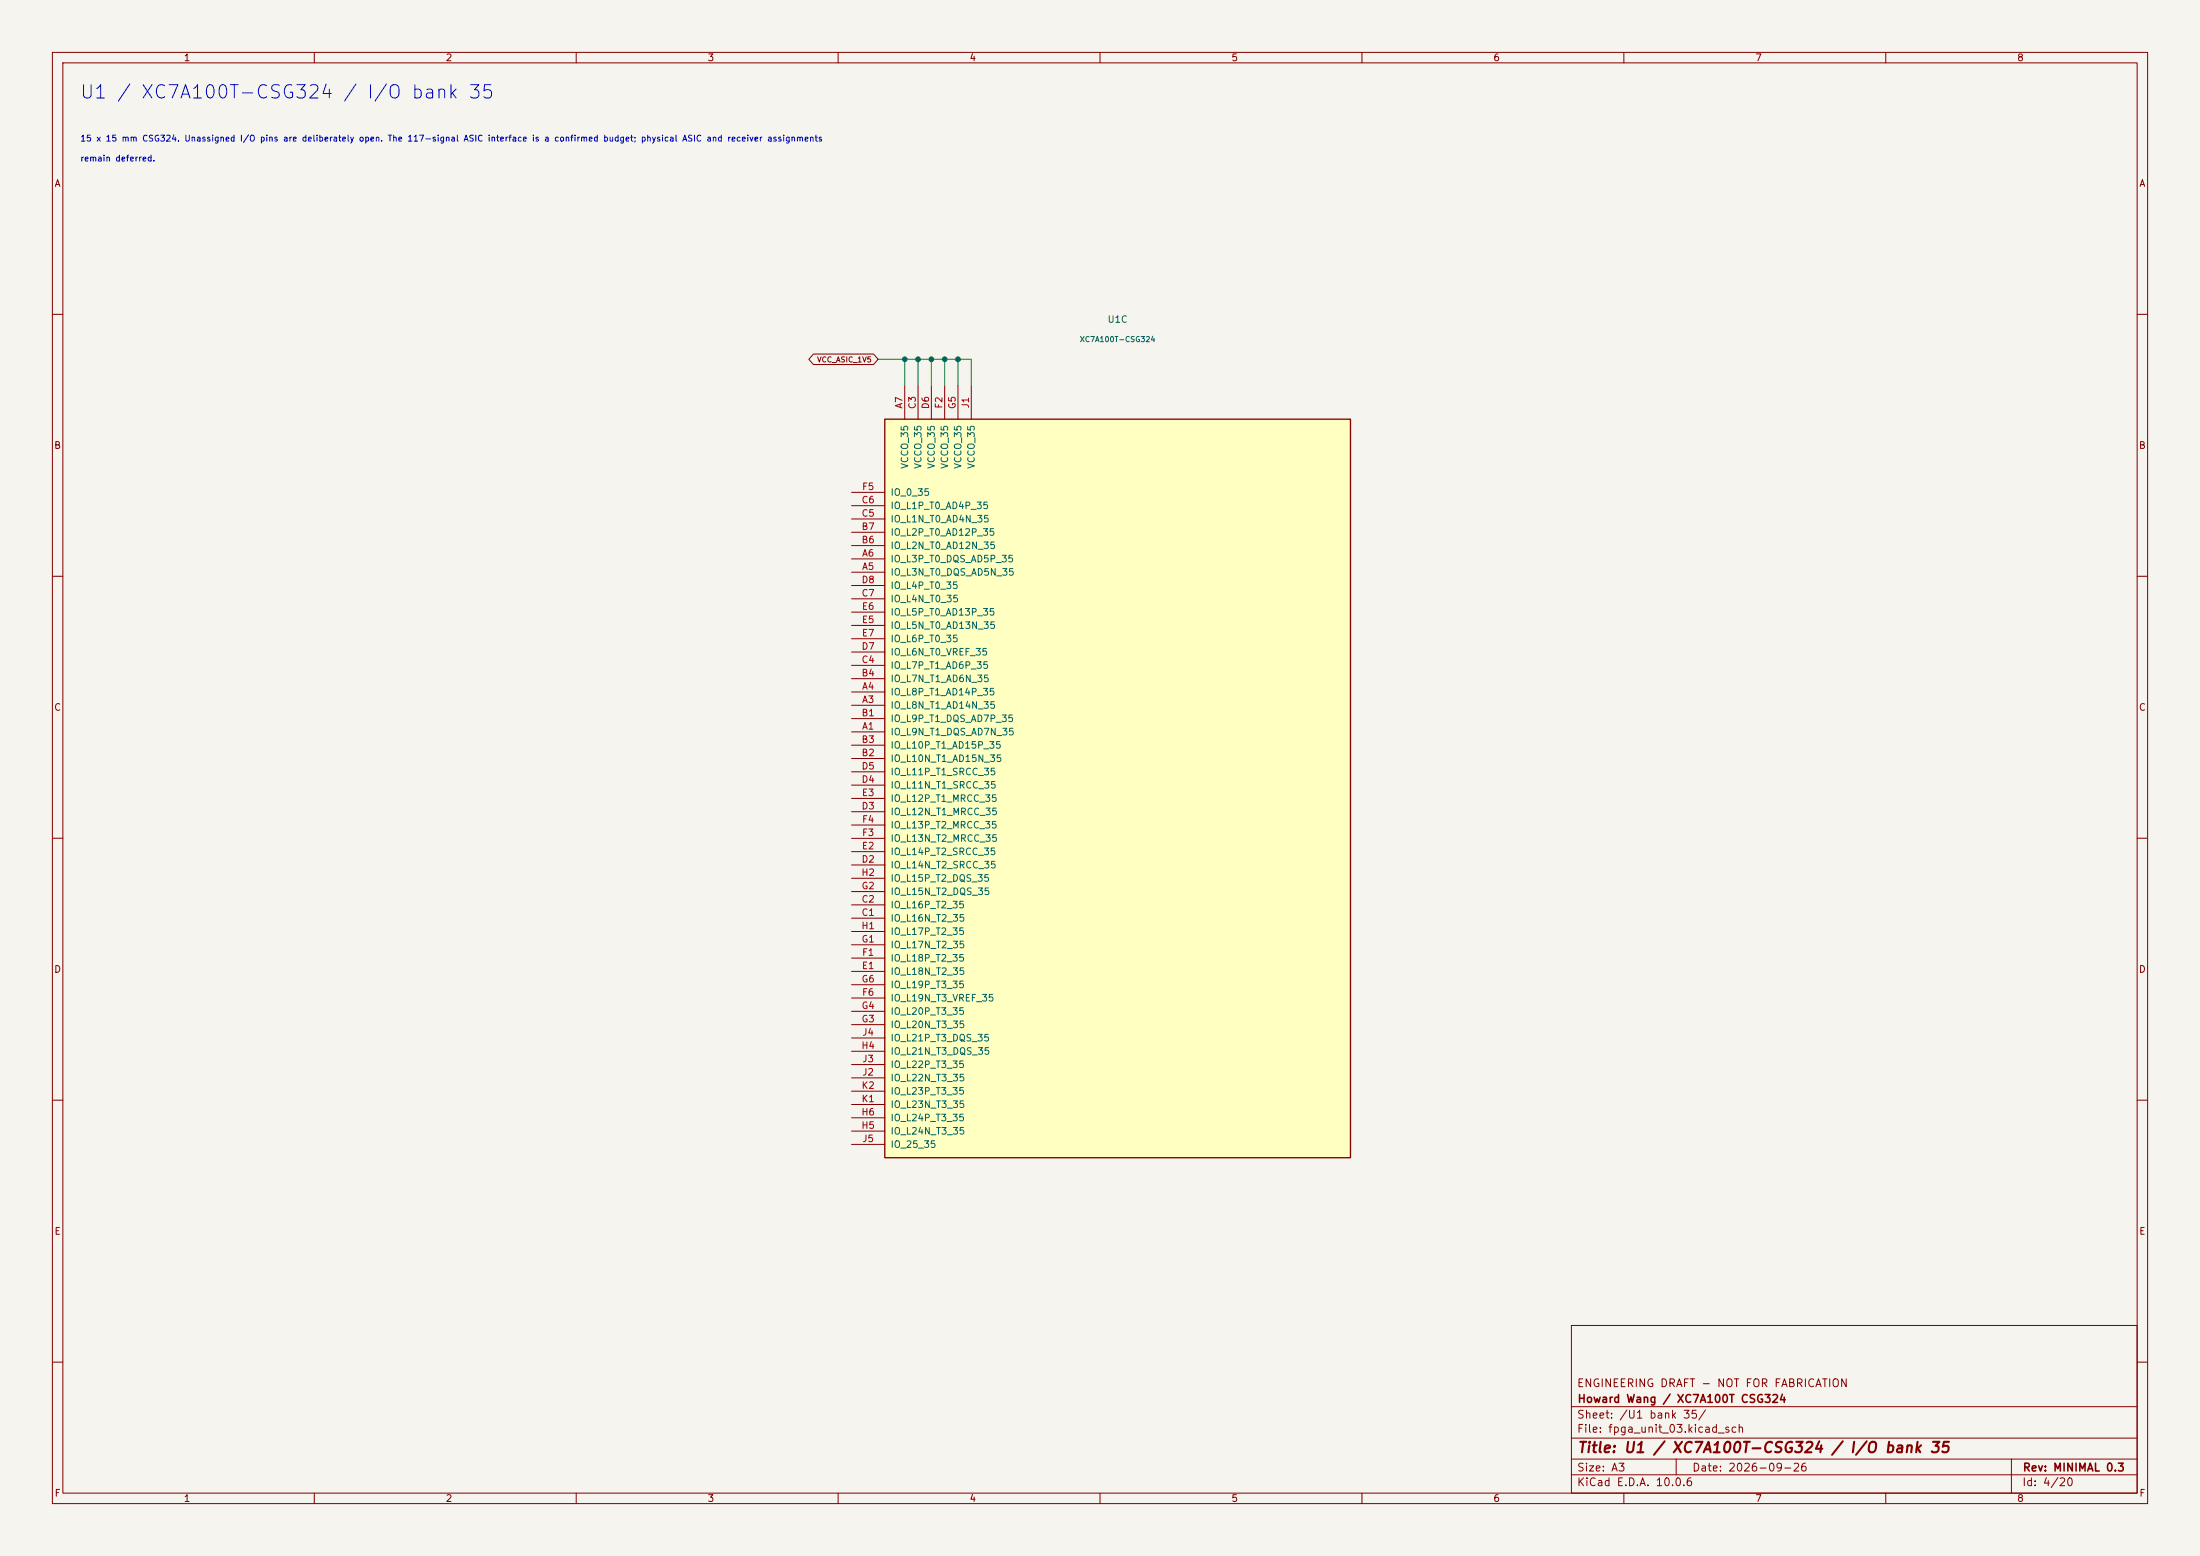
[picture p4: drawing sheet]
<svg xmlns="http://www.w3.org/2000/svg" width="420mm" height="297mm" viewBox="0 0 420 297" stroke-linecap="round" stroke-linejoin="round" font-family="sans-serif">
<path d="M0 0h420v297h-420z" fill="#f5f4ef" stroke="#f5f4ef" stroke-width=".19"/>
<g fill="none" stroke="#840000" stroke-width=".19">
<path d="M10 10h400v277h-400zM12 12h396v273h-396zM60 10v2M110 10v2M160 10v2M210 10v2M260 10v2M310 10v2M360 10v2M10 60h2M408 60h2M10 110h2"/>
<path d="M408 110h2M10 160h2M408 160h2M10 210h2M408 210h2M300 253h108v32h-108zM10 260h2M300 278.5h108M300 274.5h108M300 268.5h108M320 278.5v3M384 278.5v6.5"/>
<path d="M408 260h2M60 285v2M110 285v2M160 285v2M210 285v2M260 285v2M300 281.5h108M310 285v2M360 285v2"/>
</g>
<path d="M168.9 80h88.9v141h-88.9z" fill="#ffffc2"/>
<path d="M168.9 80h88.9v141h-88.9z" fill="none" stroke="#840000" stroke-width=".25"/>
<g fill="none" stroke="#840000" stroke-width=".19">
<path d="M155.3 67.6h11.5l.8 1-.8 1h-11.5l-.9-1zM172.7 73.7v6.3M175.3 73.7v6.3M177.8 73.7v6.3M180.3 73.7v6.3M182.9 73.7v6.3M185.4 73.7v6.3M162.6 99.1h6.3M162.6 96.5h6.3M162.6 94h6.3M162.6 109.2h6.3M162.6 106.7h6.3"/>
<path d="M162.6 104.1h6.3M162.6 101.6h6.3M162.6 114.3h6.3M162.6 111.8h6.3M162.6 119.4h6.3M162.6 116.8h6.3M162.6 139.7h6.3M162.6 134.6h6.3M162.6 132.1h6.3M162.6 137.2h6.3M162.6 129.5h6.3M162.6 127h6.3"/>
<path d="M162.6 124.5h6.3M162.6 121.9h6.3M162.6 144.8h6.3M162.6 142.2h6.3M162.6 154.9h6.3M162.6 149.9h6.3M162.6 147.3h6.3M162.6 152.4h6.3M162.6 157.5h6.3M162.6 175.3h6.3M162.6 172.7h6.3M162.6 165.1h6.3"/>
<path d="M162.6 162.6h6.3M162.6 160h6.3M162.6 170.2h6.3M162.6 177.8h6.3M162.6 167.6h6.3M162.6 185.4h6.3M162.6 182.9h6.3M162.6 190.5h6.3M162.6 180.3h6.3M162.6 195.6h6.3M162.6 193h6.3M162.6 188h6.3"/>
<path d="M162.6 198.1h6.3M162.6 200.7h6.3M162.6 215.9h6.3M162.6 213.4h6.3M162.6 205.7h6.3M162.6 203.2h6.3M162.6 218.4h6.3M162.6 210.8h6.3M162.6 208.3h6.3"/>
</g>
<path d="M167.6 68.6h17.8v5.1M172.7 68.6v5.1M175.3 68.6v5.1M177.8 68.6v5.1M180.3 68.6v5.1M182.9 68.6v5.1" fill="none" stroke="#009600" stroke-width=".19"/>
<g fill="#009600" stroke="#009600" stroke-width=".19">
<circle cx="182.9" cy="68.6" r=".46"/>
<circle cx="177.8" cy="68.6" r=".46"/>
<circle cx="180.3" cy="68.6" r=".46"/>
<circle cx="175.3" cy="68.6" r=".46"/>
<circle cx="172.7" cy="68.6" r=".46"/>
</g>
<text font-size="2.5" fill="#0000c2" x="15.1" y="19.5">U1 / XC7A100T-CSG324 / I/O bank 35</text>
<text font-size="2" fill="#840000" x="301" y="277.8">Title: U1 / XC7A100T-CSG324 / I/O bank 35</text>
<g font-size="1.5" fill="#840000">
<text x="300.9" y="265.1">ENGINEERING DRAFT - NOT FOR FABRICATION</text>
<text x="301" y="268.1">Howard Wang / XC7A100T CSG324</text>
<text x="300.9" y="273.8">File: fpga_unit_03.kicad_sch</text>
<text x="300.9" y="271.1">Sheet: /U1 bank 35/</text>
<text x="300.9" y="281.2">Size: A3</text>
<text x="322.9" y="281.2">Date: 2026-09-26</text>
<text x="386" y="281.2">Rev: MINIMAL 0.3</text>
<text x="300.9" y="284">KiCad E.D.A. 10.0.6</text>
<text x="385.9" y="284">Id: 4/20</text>
</g>
<g font-size="1.3" fill="#840000">
<text x="35" y="12">1</text>
<text x="85" y="12">2</text>
<text x="135" y="12">3</text>
<text x="185" y="12">4</text>
<text x="235" y="12">5</text>
<text x="285" y="12">6</text>
<text x="335" y="12">7</text>
<text x="385" y="12">8</text>
<text x="10.3" y="36">A</text>
<text x="408.3" y="36">A</text>
<text x="10.2" y="86">B</text>
<text x="408.2" y="86">B</text>
<text x="10.2" y="136">C</text>
<text x="408.2" y="136">C</text>
<text x="10.2" y="186">D</text>
<text x="408.2" y="186">D</text>
<text x="10.3" y="236">E</text>
<text x="408.3" y="236">E</text>
<text x="10.3" y="286">F</text>
<text x="35" y="287">1</text>
<text x="85" y="287">2</text>
<text x="135" y="287">3</text>
<text x="185" y="287">4</text>
<text x="235" y="287">5</text>
<text x="285" y="287">6</text>
<text x="335" y="287">7</text>
<text x="385" y="287">8</text>
<text x="408.3" y="286">F</text>
</g>
<g font-size="1.3" fill="#006464">
<text x="211.3" y="61.9">U1C</text>
<text x="173.7" y="89.6" transform="rotate(-90 173.7 89.6)">VCCO_35</text>
<text x="176.2" y="89.6" transform="rotate(-90 176.2 89.6)">VCCO_35</text>
<text x="178.8" y="89.6" transform="rotate(-90 178.8 89.6)">VCCO_35</text>
<text x="181.3" y="89.6" transform="rotate(-90 181.3 89.6)">VCCO_35</text>
<text x="183.8" y="89.6" transform="rotate(-90 183.8 89.6)">VCCO_35</text>
<text x="186.4" y="89.6" transform="rotate(-90 186.4 89.6)">VCCO_35</text>
<text x="169.9" y="94.9">IO_0_35</text>
<text x="169.9" y="100">IO_L1N_T0_AD4N_35</text>
<text x="169.9" y="97.5">IO_L1P_T0_AD4P_35</text>
<text x="169.9" y="107.6">IO_L3P_T0_DQS_AD5P_35</text>
<text x="169.9" y="105.1">IO_L2N_T0_AD12N_35</text>
<text x="169.9" y="102.6">IO_L2P_T0_AD12P_35</text>
<text x="169.9" y="110.2">IO_L3N_T0_DQS_AD5N_35</text>
<text x="169.9" y="112.7">IO_L4P_T0_35</text>
<text x="169.9" y="115.3">IO_L4N_T0_35</text>
<text x="169.9" y="117.8">IO_L5P_T0_AD13P_35</text>
<text x="169.9" y="125.4">IO_L6N_T0_VREF_35</text>
<text x="169.9" y="120.3">IO_L5N_T0_AD13N_35</text>
<text x="169.9" y="122.9">IO_L6P_T0_35</text>
<text x="169.9" y="130.5">IO_L7N_T1_AD6N_35</text>
<text x="169.9" y="128">IO_L7P_T1_AD6P_35</text>
<text x="169.9" y="135.6">IO_L8N_T1_AD14N_35</text>
<text x="169.9" y="133">IO_L8P_T1_AD14P_35</text>
<text x="169.9" y="140.7">IO_L9N_T1_DQS_AD7N_35</text>
<text x="169.9" y="138.1">IO_L9P_T1_DQS_AD7P_35</text>
<text x="169.9" y="143.2">IO_L10P_T1_AD15P_35</text>
<text x="169.9" y="145.7">IO_L10N_T1_AD15N_35</text>
<text x="169.9" y="148.3">IO_L11P_T1_SRCC_35</text>
<text x="169.9" y="155.9">IO_L12N_T1_MRCC_35</text>
<text x="169.9" y="150.8">IO_L11N_T1_SRCC_35</text>
<text x="169.9" y="153.4">IO_L12P_T1_MRCC_35</text>
<text x="169.9" y="161">IO_L13N_T2_MRCC_35</text>
<text x="169.9" y="158.4">IO_L13P_T2_MRCC_35</text>
<text x="169.9" y="166.1">IO_L14N_T2_SRCC_35</text>
<text x="169.9" y="163.5">IO_L14P_T2_SRCC_35</text>
<text x="169.9" y="173.7">IO_L16P_T2_35</text>
<text x="169.9" y="171.1">IO_L15N_T2_DQS_35</text>
<text x="169.9" y="168.6">IO_L15P_T2_DQS_35</text>
<text x="169.9" y="176.2">IO_L16N_T2_35</text>
<text x="169.9" y="178.8">IO_L17P_T2_35</text>
<text x="169.9" y="183.8">IO_L18P_T2_35</text>
<text x="169.9" y="181.3">IO_L17N_T2_35</text>
<text x="169.9" y="186.4">IO_L18N_T2_35</text>
<text x="169.9" y="191.5">IO_L19N_T3_VREF_35</text>
<text x="169.9" y="188.9">IO_L19P_T3_35</text>
<text x="169.9" y="196.5">IO_L20N_T3_35</text>
<text x="169.9" y="194">IO_L20P_T3_35</text>
<text x="169.9" y="201.6">IO_L21N_T3_DQS_35</text>
<text x="169.9" y="199.1">IO_L21P_T3_DQS_35</text>
<text x="169.9" y="206.7">IO_L22N_T3_35</text>
<text x="169.9" y="204.2">IO_L22P_T3_35</text>
<text x="169.9" y="209.2">IO_L23P_T3_35</text>
<text x="169.9" y="214.3">IO_L24P_T3_35</text>
<text x="169.9" y="211.8">IO_L23N_T3_35</text>
<text x="169.9" y="216.9">IO_L24N_T3_35</text>
<text x="169.9" y="219.4">IO_25_35</text>
</g>
<g font-size="1.3" fill="#a90000">
<text x="172.6" y="78.1" transform="rotate(-90 172.6 78.1)">A7</text>
<text x="175.1" y="78.2" transform="rotate(-90 175.1 78.2)">C3</text>
<text x="177.7" y="78.2" transform="rotate(-90 177.7 78.2)">D6</text>
<text x="180.2" y="78.1" transform="rotate(-90 180.2 78.1)">F2</text>
<text x="182.7" y="78.2" transform="rotate(-90 182.7 78.2)">G5</text>
<text x="185.3" y="78.1" transform="rotate(-90 185.3 78.1)">J1</text>
<text x="164.5" y="93.8">F5</text>
<text x="164.4" y="101.5">B7</text>
<text x="164.4" y="98.9">C5</text>
<text x="164.4" y="96.4">C6</text>
<text x="164.4" y="104">B6</text>
<text x="164.5" y="106.5">A6</text>
<text x="164.4" y="111.6">D8</text>
<text x="164.5" y="109.1">A5</text>
<text x="164.4" y="114.2">C7</text>
<text x="164.4" y="119.2">E5</text>
<text x="164.4" y="116.7">E6</text>
<text x="164.4" y="124.3">D7</text>
<text x="164.4" y="121.8">E7</text>
<text x="164.4" y="129.4">B4</text>
<text x="164.4" y="126.9">C4</text>
<text x="164.5" y="131.9">A4</text>
<text x="164.4" y="137">B1</text>
<text x="164.5" y="134.5">A3</text>
<text x="164.4" y="142.1">B3</text>
<text x="164.5" y="139.6">A1</text>
<text x="164.4" y="144.6">B2</text>
<text x="164.4" y="149.7">D4</text>
<text x="164.4" y="147.2">D5</text>
<text x="164.4" y="154.8">D3</text>
<text x="164.4" y="152.3">E3</text>
<text x="164.5" y="159.9">F3</text>
<text x="164.5" y="157.3">F4</text>
<text x="164.3" y="167.5">H2</text>
<text x="164.4" y="165">D2</text>
<text x="164.4" y="162.4">E2</text>
<text x="164.4" y="172.6">C2</text>
<text x="164.4" y="170">G2</text>
<text x="164.3" y="177.7">H1</text>
<text x="164.4" y="175.1">C1</text>
<text x="164.4" y="180.2">G1</text>
<text x="164.4" y="185.3">E1</text>
<text x="164.5" y="182.7">F1</text>
<text x="164.4" y="187.8">G6</text>
<text x="164.5" y="190.4">F6</text>
<text x="164.4" y="195.4">G3</text>
<text x="164.4" y="192.9">G4</text>
<text x="164.5" y="198">J4</text>
<text x="164.3" y="200.5">H4</text>
<text x="164.5" y="203.1">J3</text>
<text x="164.4" y="208.1">K2</text>
<text x="164.5" y="205.6">J2</text>
<text x="164.3" y="215.8">H5</text>
<text x="164.3" y="213.2">H6</text>
<text x="164.4" y="210.7">K1</text>
<text x="164.5" y="218.3">J5</text>
</g>
<g font-size="1.1" fill="#0000c2">
<text x="15.2" y="27.3">15 x 15 mm CSG324. Unassigned I/O pins are deliberately open. The 117-signal ASIC interface is a confirmed budget; physical ASIC and receiver assignments</text>
<text x="15.2" y="31.1">remain deferred.</text>
</g>
<text font-size="1" fill="#006464" x="206" y="65.5">XC7A100T-CSG324</text>
<text font-size="1" fill="#840000" x="155.9" y="69.4">VCC_ASIC_1V5</text>
</svg>
